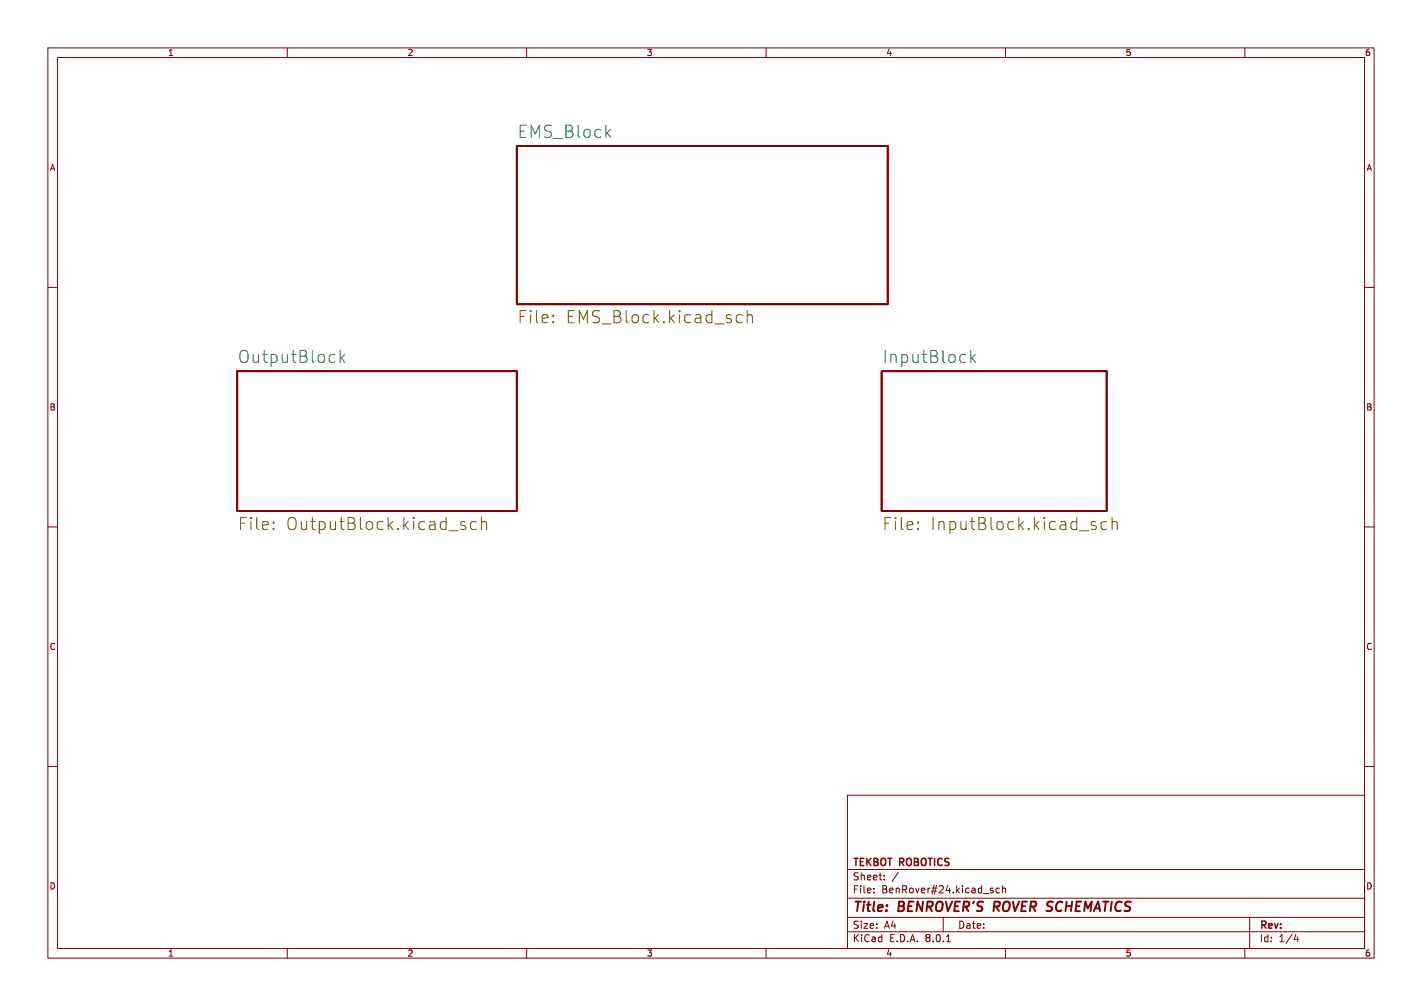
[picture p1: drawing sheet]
<svg xmlns="http://www.w3.org/2000/svg" width="297mm" height="210mm" viewBox="0 0 297 210" stroke-linecap="round" stroke-linejoin="round" font-family="sans-serif">
<g fill="none" stroke="#840000" stroke-width=".21">
<path d="M10 10h277v190h-277zM12 12h273v186h-273zM60 10v2M110 10v2M160 10v2M210 10v2M260 10v2M10 60h2M285 60h2M10 110h2M285 110h2M10 160h2"/>
<path d="M285 160h2M177 166h108v32h-108zM60 198v2M110 198v2M160 198v2M177 194.5h108M177 191.5h108M177 187.5h108M177 181.5h108M182.5 186.3v.1M182.5 185.5v.1M184.7 183.6v.1"/>
<path d="M184.7 182.8v.1M187.6 182.1l-1.3 2M197 191.5v3M197.7 196.6h.8M207.2 185.9l.3 .2-.3 .3M207.2 185.4l.2 .1M208.7 185.5l-.4-.1-.3 .3 .2 .6h.5M209.4 185.5l.2-.1 .4 .1v.9M209.4 184.9v1.5M210 198v2M260 198v2M261 191.5v6.5"/>
<path d="M270.7 195l-.4 1.1h.9M271 195.6v1"/>
</g>
<path d="M207.7 188.2l-.2 2" fill="none" stroke="#840000" stroke-width=".4"/>
<path d="M107.9 30.5h77.5v33h-77.5zM49.5 77.5h58.4v29.2h-58.4zM184.1 77.5h47v29.2h-47z" fill="none" stroke="#840000" stroke-width=".41"/>
<path d="M126.8 27.7l.7 1M127.5 27l-.9 1M71 73.1v2.6M71.3 74.7l.7 1M72 74l-1 1M202.8 73.1v2.6M203 74.7l.7 1M203.7 74l-.9 1" fill="none" stroke="#006464" stroke-width=".21"/>
<g fill="none" stroke="#725600" stroke-width=".21">
<path d="M115.5 67.1l.2 .2-.2 .1M115.5 65.8l.2 .1-.2 .1M153.9 67.1l.4 .3 .7-.1M155 65.8l-.7-.1-.4 .2M156.1 65.9a.63 .63 0 0 1 1.1 .1v1.4M156.1 64.8v2.6M57.1 110.3l.2 .1-.2 .2M57.1 109l.2 .1-.2 .1M96.3 109.6l.6 .1 .4 .4-.1 .3-.8 .2M96.3 109l.3-.1 .6 .1M99.5 109l-.8-.1-.4 .4v.8l.2 .3 .2 .2 .8-.2M100.6 109.1a.63 .63 0 0 1 1 .1v1.4"/>
<path d="M100.6 108v2.6M191.7 110.3l.2 .1-.2 .2M191.7 109l.2 .1-.2 .1M228.3 109.7l.6 .1 .1 .4-.4 .4h-.4M228.3 108.9l.6 .1M231.2 109l-.7-.1-.5 .4v.8l.2 .3 .3 .2 .7-.2M232.3 109.1a.63 .63 0 0 1 1.1 .1v1.4M232.3 108v2.6"/>
</g>
<g font-size="3.5" fill="#006464">
<text x="107.9" y="29">EMS_Block</text>
<text x="49.5" y="76">OutputBlock</text>
<text x="184.1" y="76">InputBlock</text>
</g>
<g font-size="3.5" fill="#725600">
<text x="107.9" y="67.7">File:</text>
<text x="117.9" y="67.7">EMS_Block.kicad_sch</text>
<text x="49.5" y="110.9">File:</text>
<text x="59.5" y="110.9">OutputBlock.kicad_sch</text>
<text x="184.1" y="110.9">File:</text>
<text x="194.1" y="110.9">InputBlock.kicad_sch</text>
</g>
<g font-size="2.8" fill="#840000">
<text x="178" y="190.9">Title:</text>
<text x="187.7" y="190.9">BENROVER'S</text>
<text x="208.4" y="190.9">ROVER SCHEMATICS</text>
</g>
<g font-size="2.1" fill="#840000">
<text x="178" y="184">Sheet:</text>
<text x="178" y="181.2">TEKBOT ROBOTICS</text>
<text x="178" y="186.7">File:</text>
<text x="184.1" y="186.7">BenRover#24.kicad_sch</text>
<text x="178" y="196.9">KiCad</text>
<text x="178" y="194.1">Size:</text>
<text x="184.7" y="194.1">A4</text>
<text x="185.7" y="196.9">E.D.A.</text>
<text x="193.3" y="196.9">8.0.1</text>
<text x="200" y="194.1">Date:</text>
<text x="263" y="194.3">Rev:</text>
<text x="263" y="196.9">Id:</text>
<text x="267.1" y="196.9">1/4</text>
</g>
<g font-size="1.8" fill="#840000">
<text x="35" y="11.9">1</text>
<text x="85" y="11.9">2</text>
<text x="135" y="11.9">3</text>
<text x="185" y="11.9">4</text>
<text x="235" y="11.9">5</text>
<text x="285" y="11.9">6</text>
<text x="10.3" y="35.9">A</text>
<text x="285.3" y="35.9">A</text>
<text x="10.3" y="85.9">B</text>
<text x="285.3" y="85.9">B</text>
<text x="10.3" y="135.9">C</text>
<text x="285.3" y="135.9">C</text>
<text x="10.3" y="185.9">D</text>
<text x="285.3" y="185.9">D</text>
<text x="35" y="199.9">1</text>
<text x="85" y="199.9">2</text>
<text x="135" y="199.9">3</text>
<text x="185" y="199.9">4</text>
<text x="235" y="199.9">5</text>
<text x="285" y="199.9">6</text>
</g>
</svg>
